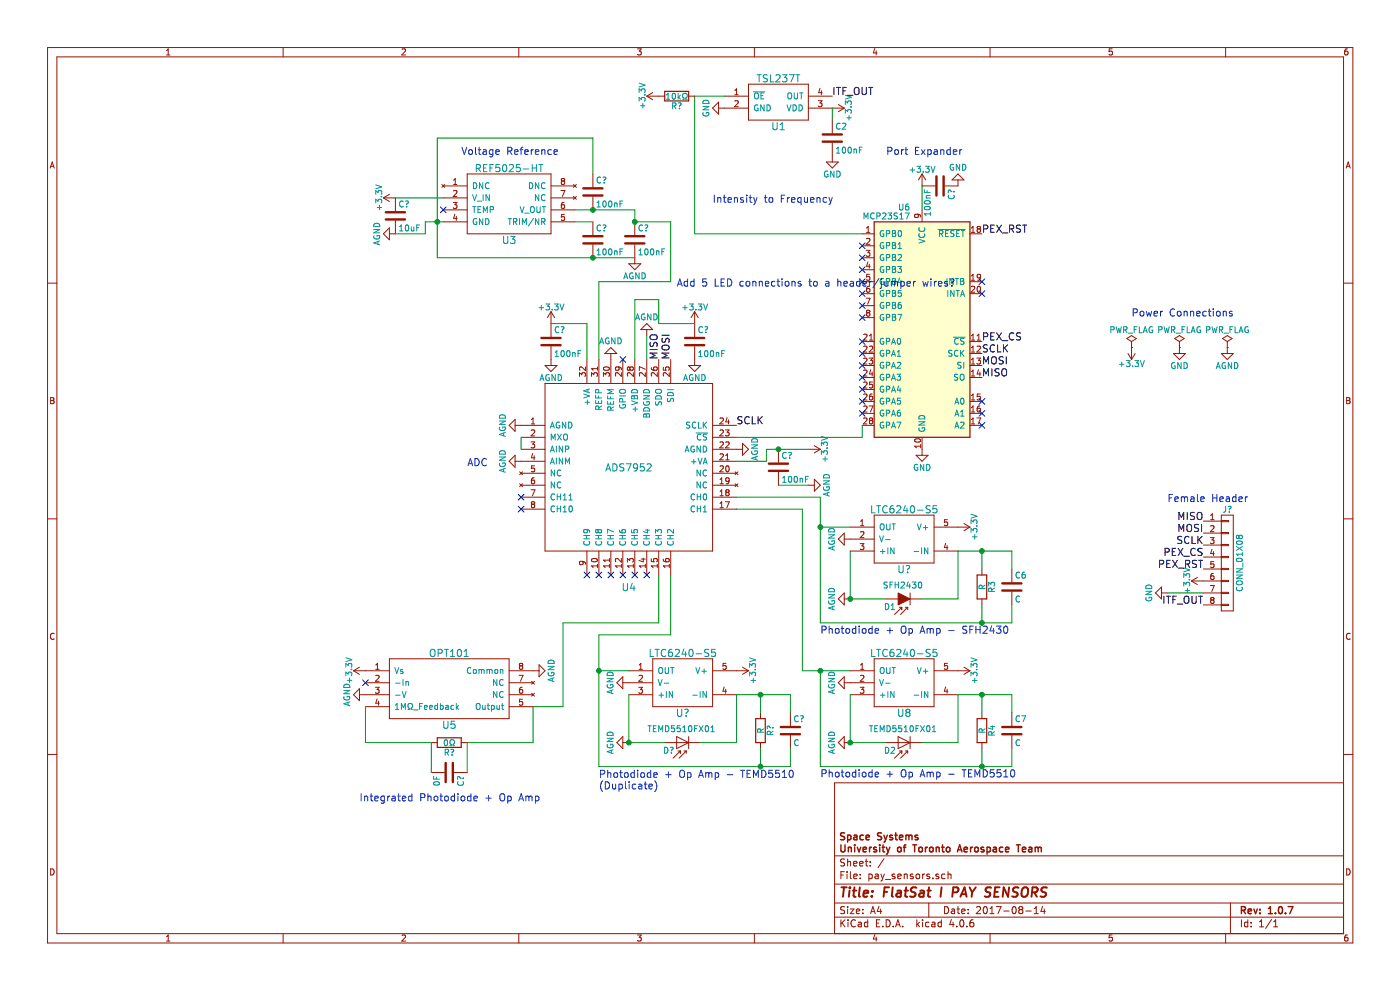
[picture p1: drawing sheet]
EESchema Schematic File Version 2
LIBS:power
LIBS:device
LIBS:transistors
LIBS:conn
LIBS:linear
LIBS:regul
LIBS:74xx
LIBS:cmos4000
LIBS:adc-dac
LIBS:memory
LIBS:xilinx
LIBS:microcontrollers
LIBS:dsp
LIBS:microchip
LIBS:analog_switches
LIBS:motorola
LIBS:texas
LIBS:intel
LIBS:audio
LIBS:interface
LIBS:digital-audio
LIBS:philips
LIBS:display
LIBS:cypress
LIBS:siliconi
LIBS:opto
LIBS:atmel
LIBS:contrib
LIBS:valves
LIBS:pay_sensors
LIBS:pay_sensors-cache
EELAYER 25 0
EELAYER END
$Descr A4 11693 8268
encoding utf-8
Sheet 1 1
Title "FlatSat I PAY SENSORS"
Date "2017-08-14"
Rev "1.0.7"
Comp "Space Systems\\nUniversity of Toronto Aerospace Team\\n\\n"
Comment1 ""
Comment2 ""
Comment3 ""
Comment4 ""
$EndDescr
$Comp
L ADS7952 U4
U 1 1
P 5250 3900
F 0 "U4" H 5250 2900 60  0000 C CNN
F 1 "ADS7952" H 5250 3900 60  0000 C CNN
F 2 "" H 5450 3900 60  0001 C CNN
F 3 "" H 5450 3900 60  0001 C CNN
	1    5250 3900
	1    0    0    -1  
$EndComp
NoConn ~ 4350 4150
NoConn ~ 4350 4250
NoConn ~ 4900 4800
NoConn ~ 5000 4800
NoConn ~ 5100 4800
NoConn ~ 5200 4800
NoConn ~ 5300 4800
$Comp
L LTC6240-S5 U8
U 1 1
P 7550 5700
F 0 "U8" H 7550 5450 60  0000 C CNN
F 1 "LTC6240-S5" H 7550 5950 60  0000 C CNN
F 2 "" H 7600 5750 60  0001 C CNN
F 3 "" H 7600 5750 60  0001 C CNN
	1    7550 5700
	1    0    0    -1  
$EndComp
$Comp
L +3.3V #PWR01
U 1 1
P 6750 3750
F 0 "#PWR01" H 6750 3600 50  0001 C CNN
F 1 "+3.3V" H 6750 3890 50  0000 C CNN
F 2 "" H 6750 3750 50  0001 C CNN
F 3 "" H 6750 3750 50  0001 C CNN
	1    6750 3750
	0    1    1    0   
$EndComp
$Comp
L +3.3V #PWR03
U 1 1
P 5800 2700
F 0 "#PWR03" H 5800 2550 50  0001 C CNN
F 1 "+3.3V" H 5800 2840 50  0000 C CNN
F 2 "" H 5800 2700 50  0001 C CNN
F 3 "" H 5800 2700 50  0001 C CNN
	1    5800 2700
	1    0    0    -1  
$EndComp
$Comp
L REF5025-HT U3
U 1 1
P 4250 1700
F 0 "U3" H 4250 1400 60  0000 C CNN
F 1 "REF5025-HT" H 4250 2000 60  0000 C CNN
F 2 "" H 4200 1750 60  0001 C CNN
F 3 "" H 4200 1750 60  0001 C CNN
	1    4250 1700
	1    0    0    -1  
$EndComp
$Comp
L +3.3V #PWR05
U 1 1
P 4600 2700
F 0 "#PWR05" H 4600 2550 50  0001 C CNN
F 1 "+3.3V" H 4600 2840 50  0000 C CNN
F 2 "" H 4600 2700 50  0001 C CNN
F 3 "" H 4600 2700 50  0001 C CNN
	1    4600 2700
	1    0    0    -1  
$EndComp
$Comp
L +3.3V #PWR07
U 1 1
P 3300 1650
F 0 "#PWR07" H 3300 1500 50  0001 C CNN
F 1 "+3.3V" H 3300 1790 50  0000 C CNN
F 2 "" H 3300 1650 50  0001 C CNN
F 3 "" H 3300 1650 50  0001 C CNN
	1    3300 1650
	0    -1   -1   0   
$EndComp
$Comp
L D_Photo D2
U 1 1
P 7500 6200
F 0 "D2" H 7520 6270 50  0000 L CNN
F 1 "TEMD5510FX01" H 7460 6090 50  0000 C CNN
F 2 "" H 7450 6200 50  0001 C CNN
F 3 "" H 7450 6200 50  0001 C CNN
	1    7500 6200
	-1   0    0    1   
$EndComp
$Comp
L R R4
U 1 1
P 8200 6100
F 0 "R4" V 8280 6100 50  0000 C CNN
F 1 "R" V 8200 6100 50  0000 C CNN
F 2 "" V 8130 6100 50  0001 C CNN
F 3 "" H 8200 6100 50  0001 C CNN
	1    8200 6100
	1    0    0    -1  
$EndComp
$Comp
L C C7
U 1 1
P 8450 6100
F 0 "C7" H 8475 6200 50  0000 L CNN
F 1 "C" H 8475 6000 50  0000 L CNN
F 2 "" H 8488 5950 50  0001 C CNN
F 3 "" H 8450 6100 50  0001 C CNN
	1    8450 6100
	1    0    0    -1  
$EndComp
$Comp
L +3.3V #PWR014
U 1 1
P 8000 5600
F 0 "#PWR014" H 8000 5450 50  0001 C CNN
F 1 "+3.3V" H 8000 5740 50  0000 C CNN
F 2 "" H 8000 5600 50  0001 C CNN
F 3 "" H 8000 5600 50  0001 C CNN
	1    8000 5600
	0    1    1    0   
$EndComp
$Comp
L OPT101 U5
U 1 1
P 3750 5750
F 0 "U5" H 3750 5450 60  0000 C CNN
F 1 "OPT101" H 3750 6050 60  0000 C CNN
F 2 "" H 3600 5700 60  0001 C CNN
F 3 "" H 3600 5700 60  0001 C CNN
	1    3750 5750
	1    0    0    -1  
$EndComp
$Comp
L +3.3V #PWR015
U 1 1
P 3050 5600
F 0 "#PWR015" H 3050 5450 50  0001 C CNN
F 1 "+3.3V" H 3050 5740 50  0000 C CNN
F 2 "" H 3050 5600 50  0001 C CNN
F 3 "" H 3050 5600 50  0001 C CNN
	1    3050 5600
	0    -1   -1   0   
$EndComp
$Comp
L TSL237T U1
U 1 1
P 6500 850
F 0 "U1" H 6500 650 60  0000 C CNN
F 1 "TSL237T" H 6500 1050 60  0000 C CNN
F 2 "" H 6500 800 60  0001 C CNN
F 3 "" H 6500 800 60  0001 C CNN
	1    6500 850 
	1    0    0    -1  
$EndComp
$Comp
L GND #PWR018
U 1 1
P 6050 900
F 0 "#PWR018" H 6050 650 50  0001 C CNN
F 1 "GND" H 6050 750 50  0000 C CNN
F 2 "" H 6050 900 50  0001 C CNN
F 3 "" H 6050 900 50  0001 C CNN
	1    6050 900 
	0    1    1    0   
$EndComp
$Comp
L +3.3V #PWR019
U 1 1
P 6950 900
F 0 "#PWR019" H 6950 750 50  0001 C CNN
F 1 "+3.3V" H 6950 1040 50  0000 C CNN
F 2 "" H 6950 900 50  0001 C CNN
F 3 "" H 6950 900 50  0001 C CNN
	1    6950 900 
	0    1    1    0   
$EndComp
$Comp
L C C2
U 1 1
P 6950 1150
F 0 "C2" H 6975 1250 50  0000 L CNN
F 1 "100nF" H 6975 1050 50  0000 L CNN
F 2 "" H 6988 1000 50  0001 C CNN
F 3 "" H 6950 1150 50  0001 C CNN
	1    6950 1150
	1    0    0    -1  
$EndComp
$Comp
L GND #PWR020
U 1 1
P 6950 1300
F 0 "#PWR020" H 6950 1050 50  0001 C CNN
F 1 "GND" H 6950 1150 50  0000 C CNN
F 2 "" H 6950 1300 50  0001 C CNN
F 3 "" H 6950 1300 50  0001 C CNN
	1    6950 1300
	1    0    0    -1  
$EndComp
$Comp
L SFH2430 D1
U 1 1
P 7500 5000
F 0 "D1" H 7520 5070 50  0000 L CNN
F 1 "SFH2430" H 7460 4890 50  0000 C CNN
F 2 "Opto-Devices:PhotoDiode_SMD-DIL2_4.5x4" H 7500 5175 50  0001 C CNN
F 3 "" H 7450 5000 50  0000 C CNN
	1    7500 5000
	-1   0    0    1   
$EndComp
$Comp
L R R3
U 1 1
P 8200 4900
F 0 "R3" V 8280 4900 50  0000 C CNN
F 1 "R" V 8200 4900 50  0000 C CNN
F 2 "" V 8130 4900 50  0001 C CNN
F 3 "" H 8200 4900 50  0001 C CNN
	1    8200 4900
	1    0    0    -1  
$EndComp
$Comp
L C C6
U 1 1
P 8450 4900
F 0 "C6" H 8475 5000 50  0000 L CNN
F 1 "C" H 8475 4800 50  0000 L CNN
F 2 "" H 8488 4750 50  0001 C CNN
F 3 "" H 8450 4900 50  0001 C CNN
	1    8450 4900
	1    0    0    -1  
$EndComp
$Comp
L +3.3V #PWR024
U 1 1
P 8000 4400
F 0 "#PWR024" H 8000 4250 50  0001 C CNN
F 1 "+3.3V" H 8000 4540 50  0000 C CNN
F 2 "" H 8000 4400 50  0001 C CNN
F 3 "" H 8000 4400 50  0001 C CNN
	1    8000 4400
	0    1    1    0   
$EndComp
NoConn ~ 3700 1750
NoConn ~ 3050 5700
Text Notes 3850 1300 0    60   ~ 0
Voltage Reference
Text Notes 3900 3900 0    60   ~ 0
ADC
Text Notes 5950 1700 0    60   ~ 0
Intensity to Frequency
Text Notes 3000 6700 0    60   ~ 0
Integrated Photodiode + Op Amp
Text Notes 6850 6500 0    60   ~ 0
Photodiode + Op Amp - TEMD5510
Text Notes 6850 5300 0    60   ~ 0
Photodiode + Op Amp - SFH2430
$Comp
L AGND #PWR025
U 1 1
P 4350 3550
F 0 "#PWR025" H 4350 3300 50  0001 C CNN
F 1 "AGND" H 4350 3400 50  0000 C CNN
F 2 "" H 4350 3550 50  0001 C CNN
F 3 "" H 4350 3550 50  0001 C CNN
	1    4350 3550
	0    1    1    0   
$EndComp
$Comp
L AGND #PWR026
U 1 1
P 6150 3750
F 0 "#PWR026" H 6150 3500 50  0001 C CNN
F 1 "AGND" H 6150 3600 50  0000 C CNN
F 2 "" H 6150 3750 50  0001 C CNN
F 3 "" H 6150 3750 50  0001 C CNN
	1    6150 3750
	0    -1   -1   0   
$EndComp
$Comp
L AGND #PWR027
U 1 1
P 4350 3850
F 0 "#PWR027" H 4350 3600 50  0001 C CNN
F 1 "AGND" H 4350 3700 50  0000 C CNN
F 2 "" H 4350 3850 50  0001 C CNN
F 3 "" H 4350 3850 50  0001 C CNN
	1    4350 3850
	0    1    1    0   
$EndComp
$Comp
L MCP23S17 U6
U 1 1
P 7700 2750
F 0 "U6" H 7600 3775 50  0000 R CNN
F 1 "MCP23S17" H 7600 3700 50  0000 R CNN
F 2 "" H 7750 1800 50  0001 L CNN
F 3 "" H 7950 3750 50  0001 C CNN
	1    7700 2750
	1    0    0    -1  
$EndComp
$Comp
L GND #PWR028
U 1 1
P 7700 3750
F 0 "#PWR028" H 7700 3500 50  0001 C CNN
F 1 "GND" H 7700 3600 50  0000 C CNN
F 2 "" H 7700 3750 50  0001 C CNN
F 3 "" H 7700 3750 50  0001 C CNN
	1    7700 3750
	1    0    0    -1  
$EndComp
$Comp
L +3.3V #PWR029
U 1 1
P 7700 1550
F 0 "#PWR029" H 7700 1400 50  0001 C CNN
F 1 "+3.3V" H 7700 1690 50  0000 C CNN
F 2 "" H 7700 1550 50  0001 C CNN
F 3 "" H 7700 1550 50  0001 C CNN
	1    7700 1550
	1    0    0    -1  
$EndComp
$Comp
L +3.3V #PWR030
U 1 1
P 10050 4850
F 0 "#PWR030" H 10050 4700 50  0001 C CNN
F 1 "+3.3V" H 10050 4990 50  0000 C CNN
F 2 "" H 10050 4850 50  0001 C CNN
F 3 "" H 10050 4850 50  0001 C CNN
	1    10050 4850
	0    -1   -1   0   
$EndComp
$Comp
L GND #PWR031
U 1 1
P 9750 4950
F 0 "#PWR031" H 9750 4700 50  0001 C CNN
F 1 "GND" H 9750 4800 50  0000 C CNN
F 2 "" H 9750 4950 50  0001 C CNN
F 3 "" H 9750 4950 50  0001 C CNN
	1    9750 4950
	0    1    1    0   
$EndComp
Text Notes 9750 4200 0    60   ~ 0
Female Header
Text Label 8200 1950 0    60   ~ 0
PEX_RST
Text Label 8200 2850 0    60   ~ 0
PEX_CS
Text Label 8200 2950 0    60   ~ 0
SCLK
Text Label 8200 3050 0    60   ~ 0
MOSI
Text Label 8200 3150 0    60   ~ 0
MISO
Text Label 10050 4550 2    60   ~ 0
SCLK
Text Label 10050 4350 2    60   ~ 0
MISO
Text Label 10050 4450 2    60   ~ 0
MOSI
Text Label 10050 4750 2    60   ~ 0
PEX_RST
Text Label 10050 4650 2    60   ~ 0
PEX_CS
Text Notes 7400 1300 0    60   ~ 0
Port Expander
NoConn ~ 7200 2050
NoConn ~ 7200 2150
NoConn ~ 7200 2250
NoConn ~ 7200 2350
NoConn ~ 7200 2450
NoConn ~ 7200 2550
NoConn ~ 7200 2650
NoConn ~ 7200 2850
NoConn ~ 7200 2950
NoConn ~ 7200 3050
NoConn ~ 7200 3150
NoConn ~ 7200 3350
NoConn ~ 7200 3450
NoConn ~ 8200 2350
NoConn ~ 8200 2450
NoConn ~ 8200 3350
NoConn ~ 8200 3450
NoConn ~ 8200 3550
NoConn ~ 7200 3250
$Comp
L PWR_FLAG #FLG035
U 1 1
P 9450 2900
F 0 "#FLG035" H 9450 2975 50  0001 C CNN
F 1 "PWR_FLAG" H 9450 3050 50  0000 C CNN
F 2 "" H 9450 2900 50  0001 C CNN
F 3 "" H 9450 2900 50  0001 C CNN
	1    9450 2900
	1    0    0    -1  
$EndComp
$Comp
L PWR_FLAG #FLG036
U 1 1
P 9850 2900
F 0 "#FLG036" H 9850 2975 50  0001 C CNN
F 1 "PWR_FLAG" H 9850 3050 50  0000 C CNN
F 2 "" H 9850 2900 50  0001 C CNN
F 3 "" H 9850 2900 50  0001 C CNN
	1    9850 2900
	1    0    0    -1  
$EndComp
$Comp
L PWR_FLAG #FLG037
U 1 1
P 10250 2900
F 0 "#FLG037" H 10250 2975 50  0001 C CNN
F 1 "PWR_FLAG" H 10250 3050 50  0000 C CNN
F 2 "" H 10250 2900 50  0001 C CNN
F 3 "" H 10250 2900 50  0001 C CNN
	1    10250 2900
	1    0    0    -1  
$EndComp
$Comp
L +3.3V #PWR038
U 1 1
P 9450 2900
F 0 "#PWR038" H 9450 2750 50  0001 C CNN
F 1 "+3.3V" H 9450 3040 50  0000 C CNN
F 2 "" H 9450 2900 50  0001 C CNN
F 3 "" H 9450 2900 50  0001 C CNN
	1    9450 2900
	-1   0    0    1   
$EndComp
$Comp
L GND #PWR039
U 1 1
P 9850 2900
F 0 "#PWR039" H 9850 2650 50  0001 C CNN
F 1 "GND" H 9850 2750 50  0000 C CNN
F 2 "" H 9850 2900 50  0001 C CNN
F 3 "" H 9850 2900 50  0001 C CNN
	1    9850 2900
	1    0    0    -1  
$EndComp
$Comp
L AGND #PWR040
U 1 1
P 10250 2900
F 0 "#PWR040" H 10250 2650 50  0001 C CNN
F 1 "AGND" H 10250 2750 50  0000 C CNN
F 2 "" H 10250 2900 50  0001 C CNN
F 3 "" H 10250 2900 50  0001 C CNN
	1    10250 2900
	1    0    0    -1  
$EndComp
Text Notes 9450 2650 0    60   ~ 0
Power Connections
Text Label 5500 3000 1    60   ~ 0
MISO
Text Label 5600 3000 1    60   ~ 0
MOSI
Text Label 6150 3550 0    60   ~ 0
SCLK
NoConn ~ 5200 3000
$Comp
L C C?
U 1 1
P 3300 1800
F 0 "C?" H 3325 1900 50  0000 L CNN
F 1 "10uF" H 3325 1700 50  0000 L CNN
F 2 "" H 3338 1650 50  0001 C CNN
F 3 "" H 3300 1800 50  0001 C CNN
	1    3300 1800
	1    0    0    -1  
$EndComp
$Comp
L AGND #PWR?
U 1 1
P 3300 1950
F 0 "#PWR?" H 3300 1700 50  0001 C CNN
F 1 "AGND" H 3300 1800 50  0000 C CNN
F 2 "" H 3300 1950 50  0001 C CNN
F 3 "" H 3300 1950 50  0001 C CNN
	1    3300 1950
	0    1    1    0   
$EndComp
$Comp
L AGND #PWR?
U 1 1
P 5100 3000
F 0 "#PWR?" H 5100 2750 50  0001 C CNN
F 1 "AGND" H 5100 2850 50  0000 C CNN
F 2 "" H 5100 3000 50  0001 C CNN
F 3 "" H 5100 3000 50  0001 C CNN
	1    5100 3000
	-1   0    0    1   
$EndComp
$Comp
L C C?
U 1 1
P 4950 1600
F 0 "C?" H 4975 1700 50  0000 L CNN
F 1 "100nF" H 4975 1500 50  0000 L CNN
F 2 "" H 4988 1450 50  0001 C CNN
F 3 "" H 4950 1600 50  0001 C CNN
	1    4950 1600
	1    0    0    -1  
$EndComp
$Comp
L C C?
U 1 1
P 4950 2000
F 0 "C?" H 4975 2100 50  0000 L CNN
F 1 "100nF" H 4975 1900 50  0000 L CNN
F 2 "" H 4988 1850 50  0001 C CNN
F 3 "" H 4950 2000 50  0001 C CNN
	1    4950 2000
	1    0    0    -1  
$EndComp
$Comp
L C C?
U 1 1
P 5300 2000
F 0 "C?" H 5325 2100 50  0000 L CNN
F 1 "100nF" H 5325 1900 50  0000 L CNN
F 2 "" H 5338 1850 50  0001 C CNN
F 3 "" H 5300 2000 50  0001 C CNN
	1    5300 2000
	1    0    0    -1  
$EndComp
$Comp
L AGND #PWR?
U 1 1
P 5300 2150
F 0 "#PWR?" H 5300 1900 50  0001 C CNN
F 1 "AGND" H 5300 2000 50  0000 C CNN
F 2 "" H 5300 2150 50  0001 C CNN
F 3 "" H 5300 2150 50  0001 C CNN
	1    5300 2150
	1    0    0    -1  
$EndComp
$Comp
L AGND #PWR?
U 1 1
P 5400 2800
F 0 "#PWR?" H 5400 2550 50  0001 C CNN
F 1 "AGND" H 5400 2650 50  0000 C CNN
F 2 "" H 5400 2800 50  0001 C CNN
F 3 "" H 5400 2800 50  0001 C CNN
	1    5400 2800
	-1   0    0    1   
$EndComp
$Comp
L AGND #PWR?
U 1 1
P 4600 3000
F 0 "#PWR?" H 4600 2750 50  0001 C CNN
F 1 "AGND" H 4600 2850 50  0000 C CNN
F 2 "" H 4600 3000 50  0001 C CNN
F 3 "" H 4600 3000 50  0001 C CNN
	1    4600 3000
	1    0    0    -1  
$EndComp
$Comp
L C C?
U 1 1
P 4600 2850
F 0 "C?" H 4625 2950 50  0000 L CNN
F 1 "100nF" H 4625 2750 50  0000 L CNN
F 2 "" H 4638 2700 50  0001 C CNN
F 3 "" H 4600 2850 50  0001 C CNN
	1    4600 2850
	1    0    0    -1  
$EndComp
$Comp
L C C?
U 1 1
P 5800 2850
F 0 "C?" H 5825 2950 50  0000 L CNN
F 1 "100nF" H 5825 2750 50  0000 L CNN
F 2 "" H 5838 2700 50  0001 C CNN
F 3 "" H 5800 2850 50  0001 C CNN
	1    5800 2850
	1    0    0    -1  
$EndComp
$Comp
L AGND #PWR?
U 1 1
P 5800 3000
F 0 "#PWR?" H 5800 2750 50  0001 C CNN
F 1 "AGND" H 5800 2850 50  0000 C CNN
F 2 "" H 5800 3000 50  0001 C CNN
F 3 "" H 5800 3000 50  0001 C CNN
	1    5800 3000
	1    0    0    -1  
$EndComp
$Comp
L AGND #PWR?
U 1 1
P 6750 4050
F 0 "#PWR?" H 6750 3800 50  0001 C CNN
F 1 "AGND" H 6750 3900 50  0000 C CNN
F 2 "" H 6750 4050 50  0001 C CNN
F 3 "" H 6750 4050 50  0001 C CNN
	1    6750 4050
	0    -1   -1   0   
$EndComp
$Comp
L C C?
U 1 1
P 6500 3900
F 0 "C?" H 6525 4000 50  0000 L CNN
F 1 "100nF" H 6525 3800 50  0000 L CNN
F 2 "" H 6538 3750 50  0001 C CNN
F 3 "" H 6500 3900 50  0001 C CNN
	1    6500 3900
	1    0    0    -1  
$EndComp
$Comp
L CONN_01X08 J?
U 1 1
P 10250 4700
F 0 "J?" H 10250 5150 50  0000 C CNN
F 1 "CONN_01X08" V 10350 4700 50  0000 C CNN
F 2 "" H 10250 4700 50  0001 C CNN
F 3 "" H 10250 4700 50  0001 C CNN
	1    10250 4700
	1    0    0    -1  
$EndComp
Text Label 6950 800  0    60   ~ 0
ITF_OUT
Text Label 10050 5050 2    60   ~ 0
ITF_OUT
Wire Wire Line
	4350 3650 4350 3750
Wire Wire Line
	6700 5600 7100 5600
Wire Wire Line
	6850 5600 6850 6400
Connection ~ 6850 5600
Wire Wire Line
	3050 5900 3050 6200
Wire Wire Line
	3050 6200 3600 6200
Wire Wire Line
	3900 6200 4450 6200
Wire Wire Line
	4450 6200 4450 5900
Wire Wire Line
	4450 5900 4700 5900
Wire Wire Line
	6950 1000 6950 900 
Wire Wire Line
	7100 4600 7100 5000
Wire Wire Line
	4700 5900 4700 5200
Wire Wire Line
	6150 4250 6700 4250
Wire Wire Line
	6700 4250 6700 5600
Wire Wire Line
	6850 4150 6850 5200
Wire Wire Line
	6850 4150 6150 4150
Wire Wire Line
	6150 3650 7200 3650
Wire Wire Line
	8000 5800 8450 5800
Connection ~ 8200 5800
Wire Wire Line
	3700 1650 3300 1650
Wire Wire Line
	4950 1450 4950 1150
Wire Wire Line
	4950 1150 3650 1150
Wire Wire Line
	4800 1750 5300 1750
Wire Wire Line
	4800 1850 4950 1850
Wire Wire Line
	3650 1150 3650 2150
Wire Wire Line
	3650 2150 5300 2150
Connection ~ 4950 2150
Connection ~ 4950 1750
Wire Wire Line
	5600 1850 5600 2350
Wire Wire Line
	3550 1850 3700 1850
Wire Wire Line
	3550 1850 3550 1950
Wire Wire Line
	3550 1950 3300 1950
Connection ~ 3650 1850
Wire Wire Line
	5300 1750 5300 1850
Wire Wire Line
	5300 1850 5600 1850
Connection ~ 5300 1850
Wire Wire Line
	5600 2350 5000 2350
Wire Wire Line
	5000 2350 5000 3000
Wire Wire Line
	5400 3000 5400 2800
Wire Wire Line
	4600 2700 4900 2700
Wire Wire Line
	4900 2700 4900 3000
Wire Wire Line
	5500 2700 5800 2700
Wire Wire Line
	5300 2500 5300 3000
Wire Wire Line
	5500 2700 5500 2500
Wire Wire Line
	5500 2500 5300 2500
Wire Wire Line
	6400 3750 6750 3750
Wire Wire Line
	6750 4050 6500 4050
Wire Wire Line
	6400 3750 6400 3850
Wire Wire Line
	6400 3850 6150 3850
Connection ~ 6500 3750
Wire Wire Line
	10050 4950 9750 4950
Wire Wire Line
	7200 3650 7200 3550
Wire Wire Line
	6050 800  5800 800 
Wire Wire Line
	5800 800  5800 1950
Wire Wire Line
	5800 1950 7200 1950
$Comp
L +3.3V #PWR?
U 1 1
P 5500 800
F 0 "#PWR?" H 5500 650 50  0001 C CNN
F 1 "+3.3V" H 5500 940 50  0000 C CNN
F 2 "" H 5500 800 50  0001 C CNN
F 3 "" H 5500 800 50  0001 C CNN
	1    5500 800 
	0    -1   -1   0   
$EndComp
$Comp
L R R?
U 1 1
P 5650 800
F 0 "R?" V 5730 800 50  0000 C CNN
F 1 "10kΩ" V 5650 800 50  0000 C CNN
F 2 "" V 5580 800 50  0001 C CNN
F 3 "" H 5650 800 50  0001 C CNN
	1    5650 800 
	0    1    1    0   
$EndComp
$Comp
L AGND #PWR?
U 1 1
P 3050 5800
F 0 "#PWR?" H 3050 5550 50  0001 C CNN
F 1 "AGND" H 3050 5650 50  0000 C CNN
F 2 "" H 3050 5800 50  0001 C CNN
F 3 "" H 3050 5800 50  0001 C CNN
	1    3050 5800
	0    1    1    0   
$EndComp
$Comp
L AGND #PWR?
U 1 1
P 4450 5600
F 0 "#PWR?" H 4450 5350 50  0001 C CNN
F 1 "AGND" H 4450 5450 50  0000 C CNN
F 2 "" H 4450 5600 50  0001 C CNN
F 3 "" H 4450 5600 50  0001 C CNN
	1    4450 5600
	0    -1   -1   0   
$EndComp
$Comp
L R R?
U 1 1
P 3750 6200
F 0 "R?" V 3830 6200 50  0000 C CNN
F 1 "0Ω" V 3750 6200 50  0000 C CNN
F 2 "" V 3680 6200 50  0001 C CNN
F 3 "" H 3750 6200 50  0001 C CNN
	1    3750 6200
	0    1    1    0   
$EndComp
$Comp
L C C?
U 1 1
P 3750 6450
F 0 "C?" H 3775 6550 50  0000 L CNN
F 1 "0F" H 3775 6350 50  0000 L CNN
F 2 "" H 3788 6300 50  0001 C CNN
F 3 "" H 3750 6450 50  0001 C CNN
	1    3750 6450
	0    1    1    0   
$EndComp
Wire Wire Line
	3600 6200 3600 6450
Wire Wire Line
	3900 6450 3900 6200
$Comp
L C C?
U 1 1
P 7850 1550
F 0 "C?" H 7875 1650 50  0000 L CNN
F 1 "100nF" H 7875 1450 50  0000 L CNN
F 2 "" H 7888 1400 50  0001 C CNN
F 3 "" H 7850 1550 50  0001 C CNN
	1    7850 1550
	0    1    1    0   
$EndComp
$Comp
L GND #PWR?
U 1 1
P 8000 1550
F 0 "#PWR?" H 8000 1300 50  0001 C CNN
F 1 "GND" H 8000 1400 50  0000 C CNN
F 2 "" H 8000 1550 50  0001 C CNN
F 3 "" H 8000 1550 50  0001 C CNN
	1    8000 1550
	-1   0    0    1   
$EndComp
Wire Wire Line
	7700 1550 7700 1750
Text Notes 5650 2400 0    60   ~ 0
Add 5 LED connections to a header/jumper wires?
$Comp
L AGND #PWR?
U 1 1
P 7100 4500
F 0 "#PWR?" H 7100 4250 50  0001 C CNN
F 1 "AGND" H 7100 4350 50  0000 C CNN
F 2 "" H 7100 4500 50  0001 C CNN
F 3 "" H 7100 4500 50  0001 C CNN
	1    7100 4500
	0    1    1    0   
$EndComp
$Comp
L AGND #PWR?
U 1 1
P 7100 5000
F 0 "#PWR?" H 7100 4750 50  0001 C CNN
F 1 "AGND" H 7100 4850 50  0000 C CNN
F 2 "" H 7100 5000 50  0001 C CNN
F 3 "" H 7100 5000 50  0001 C CNN
	1    7100 5000
	0    1    1    0   
$EndComp
$Comp
L AGND #PWR?
U 1 1
P 7100 5700
F 0 "#PWR?" H 7100 5450 50  0001 C CNN
F 1 "AGND" H 7100 5550 50  0000 C CNN
F 2 "" H 7100 5700 50  0001 C CNN
F 3 "" H 7100 5700 50  0001 C CNN
	1    7100 5700
	0    1    1    0   
$EndComp
$Comp
L AGND #PWR?
U 1 1
P 7100 6200
F 0 "#PWR?" H 7100 5950 50  0001 C CNN
F 1 "AGND" H 7100 6050 50  0000 C CNN
F 2 "" H 7100 6200 50  0001 C CNN
F 3 "" H 7100 6200 50  0001 C CNN
	1    7100 6200
	0    1    1    0   
$EndComp
$Comp
L LTC6240-S5 U?
U 1 1
P 7550 4500
F 0 "U?" H 7550 4250 60  0000 C CNN
F 1 "LTC6240-S5" H 7550 4750 60  0000 C CNN
F 2 "" H 7600 4550 60  0001 C CNN
F 3 "" H 7600 4550 60  0001 C CNN
	1    7550 4500
	1    0    0    -1  
$EndComp
Wire Wire Line
	7100 4400 6850 4400
Connection ~ 6850 4400
Wire Wire Line
	8000 4600 8450 4600
Connection ~ 8200 4600
Wire Wire Line
	6850 6400 8450 6400
Connection ~ 8200 6400
Wire Wire Line
	7100 6200 7400 6200
Wire Wire Line
	7700 6200 8000 6200
Wire Wire Line
	8000 6200 8000 5800
Wire Wire Line
	7100 5800 7100 6200
Connection ~ 7100 6200
Wire Wire Line
	6850 5200 8450 5200
Connection ~ 8200 5200
Wire Wire Line
	7100 5000 7400 5000
Wire Wire Line
	7700 5000 8000 5000
Wire Wire Line
	8000 5000 8000 4600
Connection ~ 7100 5000
Wire Wire Line
	8200 4600 8200 4750
Wire Wire Line
	8200 5050 8200 5200
Wire Wire Line
	8200 5800 8200 5950
Wire Wire Line
	8200 6250 8200 6400
Wire Wire Line
	8450 4600 8450 4750
Wire Wire Line
	8450 5200 8450 5050
Wire Wire Line
	8450 5800 8450 5950
Wire Wire Line
	8450 6400 8450 6250
NoConn ~ 5400 4800
$Comp
L LTC6240-S5 U?
U 1 1
P 5700 5700
F 0 "U?" H 5700 5450 60  0000 C CNN
F 1 "LTC6240-S5" H 5700 5950 60  0000 C CNN
F 2 "" H 5750 5750 60  0001 C CNN
F 3 "" H 5750 5750 60  0001 C CNN
	1    5700 5700
	1    0    0    -1  
$EndComp
$Comp
L D_Photo D?
U 1 1
P 5650 6200
F 0 "D?" H 5670 6270 50  0000 L CNN
F 1 "TEMD5510FX01" H 5610 6090 50  0000 C CNN
F 2 "" H 5600 6200 50  0001 C CNN
F 3 "" H 5600 6200 50  0001 C CNN
	1    5650 6200
	-1   0    0    1   
$EndComp
$Comp
L R R?
U 1 1
P 6350 6100
F 0 "R?" V 6430 6100 50  0000 C CNN
F 1 "R" V 6350 6100 50  0000 C CNN
F 2 "" V 6280 6100 50  0001 C CNN
F 3 "" H 6350 6100 50  0001 C CNN
	1    6350 6100
	1    0    0    -1  
$EndComp
$Comp
L C C?
U 1 1
P 6600 6100
F 0 "C?" H 6625 6200 50  0000 L CNN
F 1 "C" H 6625 6000 50  0000 L CNN
F 2 "" H 6638 5950 50  0001 C CNN
F 3 "" H 6600 6100 50  0001 C CNN
	1    6600 6100
	1    0    0    -1  
$EndComp
$Comp
L +3.3V #PWR?
U 1 1
P 6150 5600
F 0 "#PWR?" H 6150 5450 50  0001 C CNN
F 1 "+3.3V" H 6150 5740 50  0000 C CNN
F 2 "" H 6150 5600 50  0001 C CNN
F 3 "" H 6150 5600 50  0001 C CNN
	1    6150 5600
	0    1    1    0   
$EndComp
Text Notes 5000 6600 0    60   ~ 0
Photodiode + Op Amp - TEMD5510\n(Duplicate)
Wire Wire Line
	5000 5600 5250 5600
Wire Wire Line
	5000 5300 5000 6400
Connection ~ 5000 5600
Wire Wire Line
	6150 5800 6600 5800
Connection ~ 6350 5800
$Comp
L AGND #PWR?
U 1 1
P 5250 5700
F 0 "#PWR?" H 5250 5450 50  0001 C CNN
F 1 "AGND" H 5250 5550 50  0000 C CNN
F 2 "" H 5250 5700 50  0001 C CNN
F 3 "" H 5250 5700 50  0001 C CNN
	1    5250 5700
	0    1    1    0   
$EndComp
$Comp
L AGND #PWR?
U 1 1
P 5250 6200
F 0 "#PWR?" H 5250 5950 50  0001 C CNN
F 1 "AGND" H 5250 6050 50  0000 C CNN
F 2 "" H 5250 6200 50  0001 C CNN
F 3 "" H 5250 6200 50  0001 C CNN
	1    5250 6200
	0    1    1    0   
$EndComp
Wire Wire Line
	5000 6400 6600 6400
Connection ~ 6350 6400
Wire Wire Line
	5250 6200 5550 6200
Wire Wire Line
	5850 6200 6150 6200
Wire Wire Line
	6150 6200 6150 5800
Wire Wire Line
	5250 5800 5250 6200
Connection ~ 5250 6200
Wire Wire Line
	6350 5800 6350 5950
Wire Wire Line
	6350 6250 6350 6400
Wire Wire Line
	6600 5800 6600 5950
Wire Wire Line
	6600 6400 6600 6250
Wire Wire Line
	5000 5300 5600 5300
Wire Wire Line
	5600 5300 5600 4800
Wire Wire Line
	4700 5200 5500 5200
Wire Wire Line
	5500 5200 5500 4800
$EndSCHEMATC
